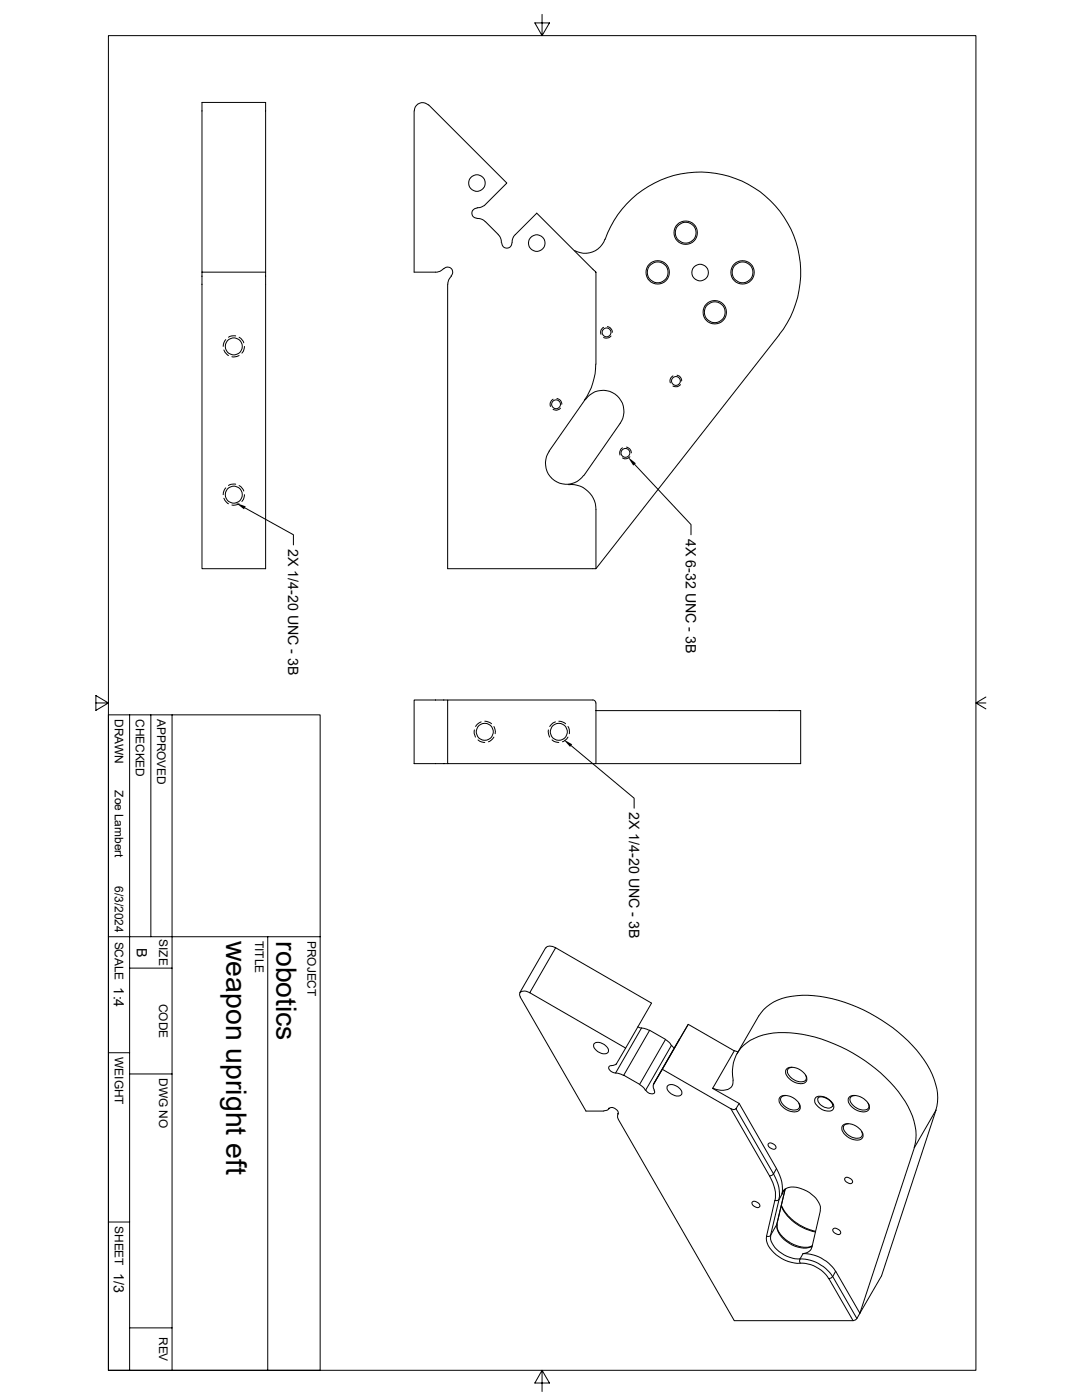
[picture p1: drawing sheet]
<svg xmlns="http://www.w3.org/2000/svg" width="216mm" height="279mm" viewBox="0 0 216 279" stroke-linecap="round" stroke-linejoin="round" font-family="sans-serif">
<g fill="none" stroke="#000" stroke-width=".2">
<path d="M21.6 7.1h173.1v266.4h-173.1zM108.2 2.9v4.2l1.4-2.5h-2.9l1.5 2.5M40.3 20.4h12.7v93.1h-12.7zM85.5 20.9l15.6 15.6-4.5 4.5-.6 .4h-.8M85.5 21a1.71 1.71 0 0 0-1.8-.4 1.71 1.71 0 0 0-1.1 1.5v32.2h4.6l.6-.2 .7-.5M40.3 54.3h12.7M88.6 53.6a1.02 1.02 0 0 1 1.4 0 1.02 1.02 0 0 1 0 1.5M90.1 55.1l-.6 .7-.2 .9v56.8h29.6v-11.8a5 5 0 0 0-5.4-5M95.2 43.6l.9 .1 .7 .5M95.2 41.5a1.02 1.02 0 0 0-1.1 1 1.02 1.02 0 0 0 1.1 1.1M96.9 44.2l2.7 2.8 .4 .8v.6M100.1 48.5a1.02 1.02 0 0 0 1 1 1.02 1.02 0 0 0 1.1-1"/>
<path d="M102.2 48.4v-.6l.4-.8 4.5-4.5 11.8 11.8v18.4M120.7 47.8a4.2 4.2 0 0 1-6.1 2.2M120.7 47.8a20.1 20.1 0 0 1 28.6-11 20.1 20.1 0 0 1 6.2 30M44.7 69.9l.2 .4 .7 .7M45 67.8l-.3 .5-.2 .8M47 67.1h-.9l-.5 .2M47.7 67.3l.6 .5 .3 .6M47.7 71l-.8 .2h-.6M48.8 69.1l-.2 1-.3 .4M110.4 79.7a1.13 1.13 0 0 0-.5 1.4M111.1 79.5a1.1 1.1 0 0 1 1 1.2M116.8 79.7l-7.2 10.3"/>
<path d="M116.9 79.7a4.2 4.2 0 0 1 5.8-1 4.2 4.2 0 0 1 1 5.8l-7.2 10.4M118.9 72.7a12.7 12.7 0 0 1-2.3 7.2M120.4 65.3a1.1 1.1 0 0 0-.5 1.4M121.2 65.2a1.19 1.19 0 0 1 1 1.1M121.9 67.1a1.26 1.26 0 0 1-1.5 .3M134.3 75a1.1 1.1 0 0 0-.5 1.4M135.1 74.9a1.11 1.11 0 0 1 .9 1.1M135.8 76.8a1.12 1.12 0 0 1-1.5 .2M155.5 66.8l-36.6 46.7M44.7 99.4l.2 .5 .7 .6M45 97.4l-.3 .5-.2 .8M47 96.6h-.9l-.5 .3"/>
<path d="M47.7 96.9l.6 .5 .3 .6M48.8 98.7l-.2 1-.3 .4M109.6 90a4.2 4.2 0 0 0 1 5.9 4.2 4.2 0 0 0 5.9-1M111.8 81.4a1.18 1.18 0 0 1-1.4 .3M124.2 89.4a1.27 1.27 0 0 0-.5 1.4M125 89.2a1.19 1.19 0 0 1 1 1.2M125.7 91.1a1.15 1.15 0 0 1-1.5 .3M126.6 92.7l11.3 12v2M47.7 100.5l-.8 .3h-.6M48.9 101.3l9.6 5.4v2.1M89.3 139.7h-6.7v12.7h6.7M196.7 139.1l-2 1.2h2"/>
<path d="M19.1 140.3h2.5l-2.5-1.5v3l2.5-1.5M21.6 142.7h42.3v130.8h-42.3zM25.9 142.7v130.8M30.1 142.7v44.2M34.3 142.7v130.8M94.7 145.7l-.1 .6 .3 .8M95.4 147.7l.4 .3 .9 .2M96 144.1l-.7 .4-.4 .5M96.7 143.9l.8 .2 .6 .3M98.6 145l.2 1v.4M98.6 147.1l-.6 .6-.5 .3M109.4 145.7v.6l.3 .8"/>
<path d="M110.2 147.7l.3 .3 1 .2M110.8 144.1l-.4 .2-.7 .7M111.5 143.9l.8 .2 .6 .3M113.3 145l.3 .5v.9M113.3 147.1l-.5 .6-.6 .3M114 148.8l12.5 10.5v2M118.9 140.3l-.2-.4-.3-.2h-29.1v12.7h29.6v-10.6M118.9 140.3v1.5M118.9 141.8h40.9v10.6h-40.9M194.7 140.3l2 1.2M21.6 186.9h42.3M25.9 193.2h8.4"/>
<path d="M53.4 186.9v86.6M103.8 199l13.1 22.7h3.6M105.7 198.1l-1.1-.3a.75 .75 0 0 0-.8 .3 .75 .75 0 0 0 0 .9M105.7 198.1l19.1 11.1-1.8 3.1M108.9 189.1l-5.2 9M110.9 189.1l-5.2 9M110.9 189.1a1.44 1.44 0 0 0-2 .1M110.9 189.1l19.1 11.1-5.2 9M21.6 210.1h4.3M25.9 214.3h8.4M118.7 208.2a2.12 2.12 0 0 1 2.7 1.6 .93 .93 0 0 1-1.4 .4 1.79 1.79 0 0 1-1.5-1.8zM122.9 214.2h.5l1.1 .4"/>
<path d="M123 212.3l-1 .3M123 212.3h.1M127.3 204.9l.7 .2-5.1 9a1.24 1.24 0 0 1-1.4-1.2l.5-.2M128 205.2h.5l1.1 .5M128.9 217.6a1.21 1.21 0 0 0 1.7 .5l-.1-.5M129.6 205.6l3.2 1.8-5.2 9-3.1-1.8zM130.4 216.5l-.1 .5 .3 .6M132.2 213.4l13.6 7.9M132.8 207.5l.9 .7 .2 .4M133.3 216.6a2.12 2.12 0 0 1 2.8 1.6 .93 .93 0 0 1-1.4 .5 1.79 1.79 0 0 1-1.6-1.9zM134 208.6l-5.2 9-.3-.4-.9-.7M134 208.6l.6 .6"/>
<path d="M137.3 204.4l-6.9 12 6.9-12 9.2 5.3-4.3 7.5 5.3 3 7.4 13M146.3 215.6a1.71 1.71 0 0 1-1.9 2l-1.1-.1-1.1-.3M146.3 215.6a7.3 7.3 0 0 1 5.1-8.8 20.9 20.9 0 0 1 13.7 1 30.8 30.8 0 0 1 16.1 13 11 11 0 0 1 1.2 8.2M146.5 209.7l.7 .2M147.1 210.3l4.3-7.5a9.2 9.2 0 0 1 7.6-4.1 28.5 28.5 0 0 1 18 5.6 24.3 24.3 0 0 1 9.4 11.1 9.3 9.3 0 0 1 .3 6.2M155.7 218.9a2.96 2.96 0 0 1 4 2 1.07 1.07 0 0 1-1.6 1 3.2 3.2 0 0 1-2.7-2.3zM156.7 218.7a.9 .9 0 0 0-.9 .5 .9 .9 0 0 0 .3 1.1 2.57 2.57 0 0 0 3.3 .9 .9 .9 0 0 0 0-1M157 213.3a2.96 2.96 0 0 1 4 2 1.07 1.07 0 0 1-1.6 .9 3.2 3.2 0 0 1-2.6-2.2zM158.1 213a.9 .9 0 0 0-1 .6 .9 .9 0 0 0 .4 1.1 2.57 2.57 0 0 0 3.2 .9 .9 .9 0 0 0 0-1.1M162.8 219a2.72 2.72 0 0 1 3.6 1.8 .88 .88 0 0 1-1.2 .9 3 3 0 0 1-2.6-2zM163.2 219.1l.3-.2h.6l1.1 .4 .7 .6 .3 .7a.72 .72 0 0 1-1 .5 1.91 1.91 0 0 1-2-1.9M169.5 218.9a2.96 2.96 0 0 1 4 2 1.07 1.07 0 0 1-1.6 1 3.2 3.2 0 0 1-2.7-2.3z"/>
<path d="M170.6 218.7a.9 .9 0 0 0-1 .5 .9 .9 0 0 0 .4 1.1 2.57 2.57 0 0 0 3.2 .9 .9 .9 0 0 0 0-1M121.5 221.2l-.4 .4-.6 .1M121.5 221.1v.2M121.5 221.3a1.17 1.17 0 0 1 1.9 .8l-.1 .2M123.4 222.3l-.2 .7 .2 .4 23.1 40.2h23.7M123.4 222.2l-.1 .1M145.8 221.3l7.8 13.4a7 7 0 0 1 1 4.9M145.9 221.3l.5 .1 .4-.1M147.5 220.2l-.6 1.1 7.4 13M150.2 239.8a1.1 1.1 0 0 1 1.4 1 1.02 1.02 0 0 1-1.5-.9zM153.4 228.2a1.1 1.1 0 0 1 1.4 1 1.02 1.02 0 0 1-1.5-.9zM154.3 234.3l-.3 .3-.4 .1"/>
<path d="M154.3 234.3a7 7 0 0 1 1.1 5.1M154.6 239.6l-1.6 7.1 .4 .1 .4-.3M154.9 233.2a7 7 0 0 1 1.1 5.1M154.9 233.2l-.6 1.1M155.4 239.4l-.3 .2h-.5M156.1 238.2a2.12 2.12 0 0 1 2.7-1.3 6.3 6.3 0 0 1 4.9 3.9v.8M156.5 237.4l-1.1 2-1.6 7.1M168.2 224.5a2.96 2.96 0 0 1 4 2 1.07 1.07 0 0 1-1.6 1 3.2 3.2 0 0 1-2.6-2.2zM168.7 235a1.1 1.1 0 0 1 1.4 1 1.02 1.02 0 0 1-1.5-.8zM169.2 224.3a.9 .9 0 0 0-.9 .6 .9 .9 0 0 0 .4 1 2.57 2.57 0 0 0 3.2 1 .9 .9 0 0 0 0-1.1M186.8 221.5l-10.9 33.1-4.9 8.5-4.8-8.3 .6-1.1 4.8 8.4 10.9-33.1zM21.6 243.9h4.3"/>
<path d="M153 246.8a5 5 0 0 0 3 4.4l1.9 .7 1.7 .2M153.8 246.6a3.8 3.8 0 0 0 2.2 3.5l1.5 .8 1.1 .3h1M155 244.4l1.7-7.1-1.7 7 .2 1.1 .5 1 .8 .8 2 1.3 1.8 .4h.9l.9-.3M155 244.4l-1.2 2.1M155 244.3v.1M155.1 244.4a3.9 3.9 0 0 0 2.4 3.7 4.7 4.7 0 0 0 4.6 .6M155.9 240.5l.8 1.4 1.7 1.8 2.1 1.3 2.2 .7M155.9 240.7a9.3 9.3 0 0 0 6.8 5.2M159.6 251.2v.6l.1 .3a6.7 6.7 0 0 1 5.7 3.1M159.6 251.2a7.3 7.3 0 0 1 6.5 3.6l-.7 .4 4.8 8.4M160.2 250.2a7.6 7.6 0 0 1 6.5 3.5M160.2 250.2l-.6 1"/>
<path d="M162 248.9a1.77 1.77 0 0 1-1.8 1.3M163.7 241.6l-1.7 7.3M166.3 245.2a1.1 1.1 0 0 1 1.4 1 1.02 1.02 0 0 1-1.5-.9zM25.9 265h8.4M108.2 273.5l-1.5 2.5h2.9l-1.4-2.5v4.2M170.9 263.1l-.3 .3-.4 .2"/>
<circle cx="95.2" cy="36.5" r="1.64"/>
<circle cx="107.1" cy="48.5" r="1.64"/>
<circle cx="131.2" cy="54.4" r="2.34"/>
<circle cx="131.2" cy="54.4" r="2.07"/>
<circle cx="136.8" cy="46.4" r="2.34"/>
<circle cx="136.8" cy="46.4" r="2.07"/>
<circle cx="139.7" cy="54.4" r="1.64"/>
<circle cx="148.2" cy="54.4" r="2.34"/>
<circle cx="148.2" cy="54.4" r="2.07"/>
<circle cx="46.6" cy="69.1" r="1.69"/>
<circle cx="121" cy="66.3" r=".88"/>
<circle cx="134.9" cy="76" r=".88"/>
<circle cx="142.6" cy="62.3" r="2.34"/>
<circle cx="142.6" cy="62.3" r="2.07"/>
<circle cx="46.6" cy="98.7" r="1.69"/>
<circle cx="111" cy="80.7" r=".88"/>
<circle cx="124.8" cy="90.4" r=".88"/>
<circle cx="96.7" cy="146.1" r="1.69"/>
<circle cx="111.5" cy="146.1" r="1.69"/>
</g>
<path d="M125.3 91.2l1.6 1.3-.5 .4zM47.1 100.4l1.9 .6-.3 .6zM112.4 147.5l1.8 1-.5 .6z" fill="#000"/>
<g font-size="5.7">
<text x="45.1" y="187.8" transform="rotate(90 45.1 187.8)">weapon upright eft</text>
<text x="55.1" y="187.8" transform="rotate(90 55.1 187.8)">robotics</text>
</g>
<g font-size="2.8">
<text x="136.9" y="107.5" transform="rotate(90 136.9 107.5)">4X 6-32 UNC - 3B</text>
<text x="57.5" y="109.5" transform="rotate(90 57.5 109.5)">2X 1/4-20 UNC - 3B</text>
<text x="125.5" y="162.1" transform="rotate(90 125.5 162.1)">2X 1/4-20 UNC - 3B</text>
<text x="27.3" y="189.1" transform="rotate(90 27.3 189.1)">B</text>
<text x="22.7" y="197.1" transform="rotate(90 22.7 197.1)">1:4</text>
<text x="22.7" y="254" transform="rotate(90 22.7 254)">1/3</text>
</g>
<g font-size="2.4">
<text x="22.9" y="143.5" transform="rotate(90 22.9 143.5)">DRAWN</text>
<text x="27.1" y="143.5" transform="rotate(90 27.1 143.5)">CHECKED</text>
<text x="31.4" y="143.5" transform="rotate(90 31.4 143.5)">APPROVED</text>
<text x="22.9" y="157.7" transform="rotate(90 22.9 157.7)">Zoe Lambert</text>
<text x="22.9" y="176.9" transform="rotate(90 22.9 176.9)">6/3/2024</text>
<text x="22.9" y="187.9" transform="rotate(90 22.9 187.9)">SCALE</text>
<text x="31.8" y="187.5" transform="rotate(90 31.8 187.5)">SIZE</text>
<text x="50.9" y="187.8" transform="rotate(90 50.9 187.8)">TITLE</text>
<text x="61.4" y="187.8" transform="rotate(90 61.4 187.8)">PROJECT</text>
<text x="31.8" y="200.3" transform="rotate(90 31.8 200.3)">CODE</text>
<text x="22.9" y="210.9" transform="rotate(90 22.9 210.9)">WEIGHT</text>
<text x="31.8" y="215.1" transform="rotate(90 31.8 215.1)">DWG NO</text>
<text x="22.9" y="244.7" transform="rotate(90 22.9 244.7)">SHEET</text>
<text x="31.8" y="266.8" transform="rotate(90 31.8 266.8)">REV</text>
</g>
</svg>
